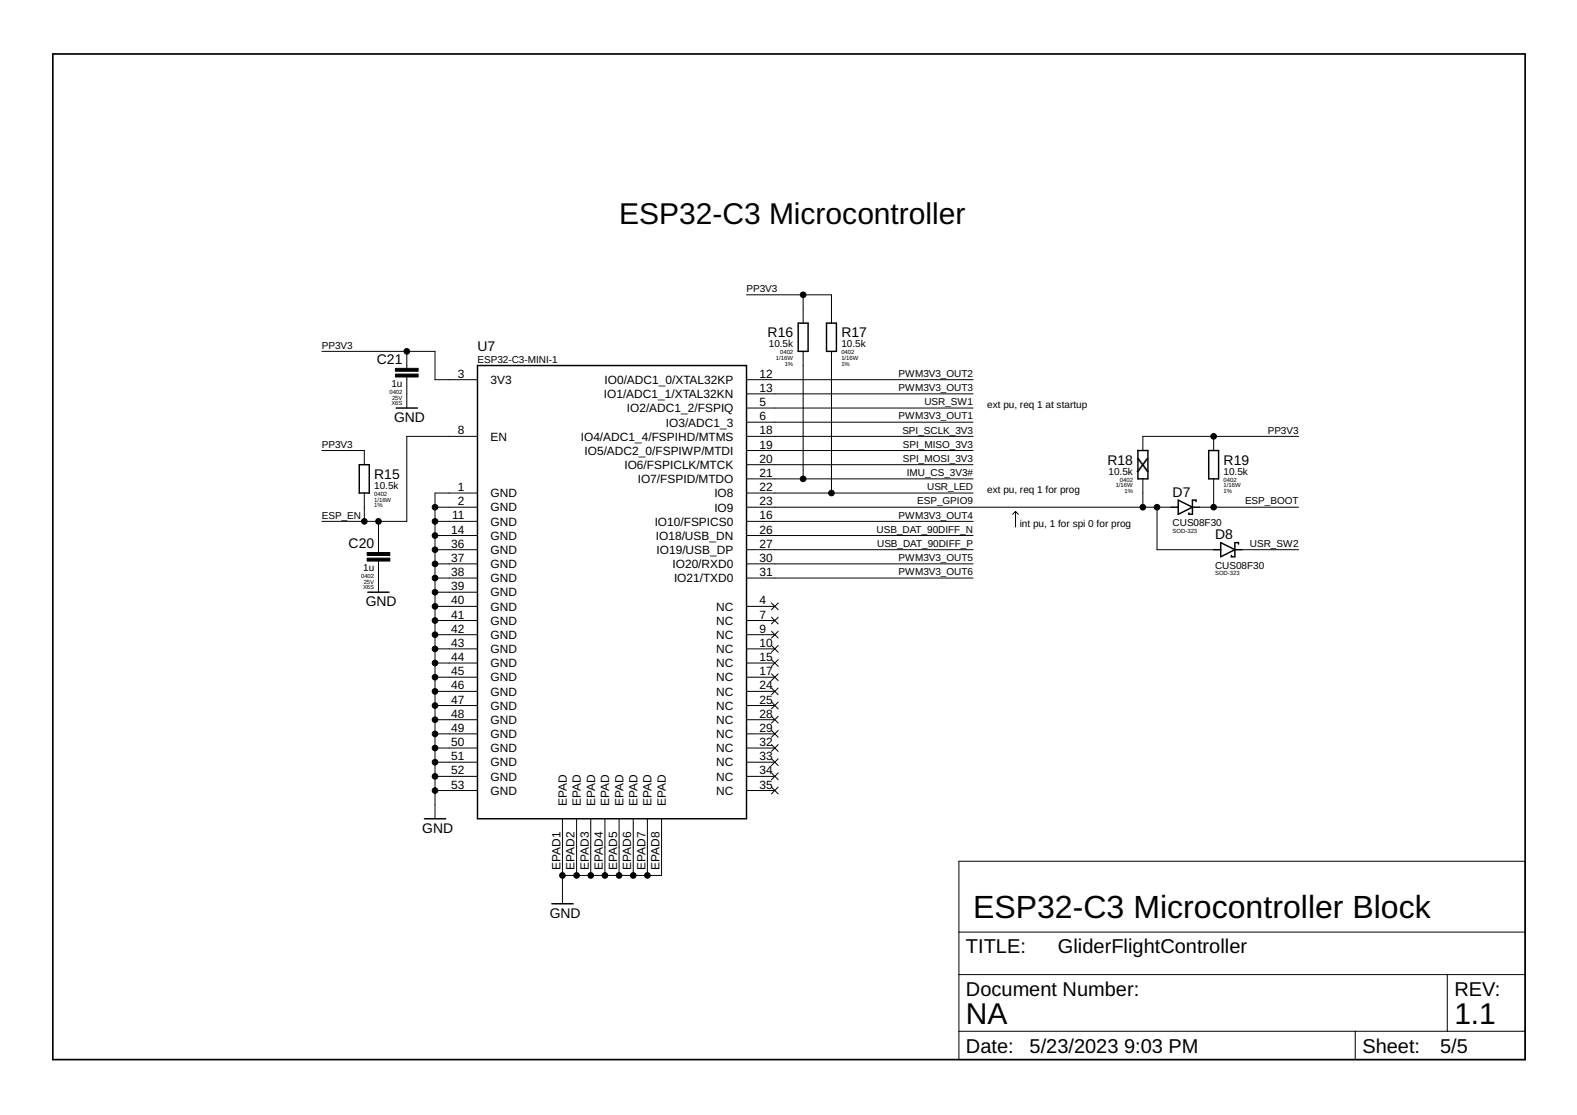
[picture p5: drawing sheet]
<svg xmlns="http://www.w3.org/2000/svg" width="297mm" height="210mm" viewBox="0 0 297 210" stroke-linecap="round" stroke-linejoin="round" font-family="sans-serif">
<g fill="none" stroke="#000" stroke-width=".19">
<path d="M140.6 55.5h16v5.3M151.3 55.5v5.3M60.6 66.1h21.3v5.4h8M76.6 66.1v3.3M76.6 71v5.8M140.6 71.5h42.7M140.6 74.1h42.7M140.6 76.8h42.7M140.6 79.5h42.7M151.3 66.1v24M156.6 66.1v26.7M60.6 84.8h8v2.7"/>
<path d="M68.6 92.8v5.3M71.3 98.1v5.9M81.9 95.5h8M81.9 98.1h8M89.9 92.8h-8v61.3M89.9 82.1h-13.3v16h-16M140.6 92.8h42.7M140.6 95.5h80M140.6 98.1h42.7M140.6 82.1h42.7M140.6 84.8h42.7M140.6 90.1h42.7"/>
<path d="M140.6 87.5h42.7M191.3 96.3v2.9M191.3 96.3l.5 .5M191.3 96.3l-.6 .5M215.3 90.1v5.4M217.9 95.5v8h10.7M225.9 95.5h18.7M228.6 82.1v2.7M228.6 90.1v5.4M244.6 82.1h-29.3v2.7M71.3 105.6v5.9M81.9 100.8h8"/>
<path d="M81.9 103.5h8M81.9 106.2h8M81.9 108.8h8M81.9 111.5h8M81.9 114.2h8M81.9 116.8h8M81.9 119.5h8M140.6 100.8h42.7M140.6 103.5h42.7M140.6 106.2h42.7M140.6 108.8h42.7M140.6 114.2h5.3"/>
<path d="M140.6 116.8h5.3M140.6 119.5h5.3M145.3 113.5l1.3 1.3M145.3 116.2l1.3 1.3M145.3 118.9l1.3 1.2M146.6 113.5l-1.3 1.3M146.6 116.2l-1.3 1.3M146.6 118.9l-1.3 1.2M233.9 103.5h10.7M81.9 122.2h8M81.9 124.8h8M81.9 127.5h8"/>
<path d="M81.9 130.2h8M81.9 132.8h8M81.9 135.5h8M81.9 138.2h8M140.6 122.2h5.3M140.6 124.8h5.3M140.6 127.5h5.3M140.6 130.2h5.3M140.6 132.8h5.3M140.6 135.5h5.3M140.6 138.2h5.3M145.3 121.5l1.3 1.3"/>
<path d="M145.3 124.2l1.3 1.3M145.3 126.9l1.3 1.2M145.3 129.5l1.3 1.3M145.3 132.2l1.3 1.3M145.3 134.8l1.3 1.3M145.3 137.5l1.3 1.3M146.6 121.5l-1.3 1.3M146.6 124.2l-1.3 1.3M146.6 126.9l-1.3 1.2M146.6 129.5l-1.3 1.3M146.6 132.2l-1.3 1.3M146.6 134.8l-1.3 1.3"/>
<path d="M146.6 137.5l-1.3 1.3M81.9 140.8h8M81.9 143.5h8M81.9 146.2h8M81.9 148.8h8M105.9 154.1v16M108.6 154.1v10.7M111.3 154.1v10.7M113.9 154.1v10.7M116.6 154.1v10.7M119.3 154.1v10.7M121.9 154.1v10.7"/>
<path d="M124.6 154.1v10.7h-18.7M140.6 140.8h5.3M140.6 143.5h5.3M140.6 146.2h5.3M140.6 148.8h5.3M145.3 140.2l1.3 1.3M145.3 142.8l1.3 1.3M145.3 145.5l1.3 1.3M145.3 148.2l1.3 1.3M146.6 140.2l-1.3 1.3M146.6 142.8l-1.3 1.3M146.6 145.5l-1.3 1.3"/>
<path d="M146.6 148.2l-1.3 1.3M180.6 162.1h106.7v37.4h-106.7zM180.6 175.5h106.7M180.6 183.5h106.7M180.6 194.1h106.7M255.3 194.1v5.4M272.6 183.5v10.6"/>
</g>
<g fill="none" stroke="#000" stroke-width=".28">
<path d="M74.6 76.8h4M89.9 68.8h50.7v85.3h-50.7zM150.3 60.8h1.9v5.3h-1.9zM155.7 60.8h1.8v5.3h-1.8zM67.7 87.5h1.9v5.3h-1.9zM214.3 84.8h1.9v5.3h-1.9zM220.6 95.5h1.3M221.9 94.1l2.7 1.4-2.7 1.3zM224.6 95.5h1.3M225.3 94.4v-.3h-.7v2.7h-.7v-.2M227.7 84.8h1.8v5.3h-1.8zM69.3 111.5h4"/>
<path d="M228.6 103.5h1.3M229.9 102.2l2.7 1.3-2.7 1.3zM232.6 103.5h1.3M233.3 102.4v-.2h-.7v2.6h-.7v-.3M79.9 154.1h4M103.9 170.1h4"/>
</g>
<path d="M74.5 70.4h4.3v.6h-4.3zM74.5 69.3h4.3v.6h-4.3zM69.2 105.1h4.2v.5h-4.2zM69.2 104h4.2v.6h-4.2z" fill="#000" stroke="#000" stroke-width=".19"/>
<path d="M9.9 10.2h277.4v189.3h-277.4z" fill="none" stroke="#000" stroke-width=".32"/>
<g fill="#000" stroke="#000" stroke-width=".19">
<circle cx="151.3" cy="55.5" r=".53"/>
<circle cx="76.6" cy="66.1" r=".53"/>
<circle cx="68.6" cy="98.1" r=".53"/>
<circle cx="71.3" cy="98.1" r=".53"/>
<circle cx="81.9" cy="95.5" r=".53"/>
<circle cx="81.9" cy="98.1" r=".53"/>
<circle cx="151.3" cy="90.1" r=".53"/>
<circle cx="156.6" cy="92.8" r=".53"/>
<circle cx="215.3" cy="95.5" r=".53"/>
<circle cx="217.9" cy="95.5" r=".53"/>
<circle cx="228.6" cy="95.5" r=".53"/>
<circle cx="228.6" cy="82.1" r=".53"/>
<circle cx="81.9" cy="103.5" r=".53"/>
<circle cx="81.9" cy="111.5" r=".53"/>
<circle cx="81.9" cy="116.8" r=".53"/>
<circle cx="81.9" cy="119.5" r=".53"/>
<circle cx="81.9" cy="106.2" r=".53"/>
<circle cx="81.9" cy="108.8" r=".53"/>
<circle cx="81.9" cy="100.8" r=".53"/>
<circle cx="81.9" cy="114.2" r=".53"/>
<circle cx="81.9" cy="132.8" r=".53"/>
<circle cx="81.9" cy="135.5" r=".53"/>
<circle cx="81.9" cy="124.8" r=".53"/>
<circle cx="81.9" cy="130.2" r=".53"/>
<circle cx="81.9" cy="122.2" r=".53"/>
<circle cx="81.9" cy="127.5" r=".53"/>
<circle cx="81.9" cy="138.2" r=".53"/>
<circle cx="81.9" cy="143.5" r=".53"/>
<circle cx="81.9" cy="140.8" r=".53"/>
<circle cx="81.9" cy="148.8" r=".53"/>
<circle cx="81.9" cy="146.2" r=".53"/>
<circle cx="105.9" cy="164.8" r=".53"/>
<circle cx="108.6" cy="164.8" r=".53"/>
<circle cx="111.3" cy="164.8" r=".53"/>
<circle cx="113.9" cy="164.8" r=".53"/>
<circle cx="116.6" cy="164.8" r=".53"/>
<circle cx="119.3" cy="164.8" r=".53"/>
<circle cx="121.9" cy="164.8" r=".53"/>
</g>
<text font-size="6" x="183.3" y="172.8">ESP32-C3 Microcontroller Block</text>
<g font-size="5.7">
<text x="116.6" y="42.2">ESP32-C3 Microcontroller</text>
<text x="181.9" y="192.8">NA</text>
<text x="273.9" y="192.8">1.1</text>
</g>
<g font-size="3.8">
<text x="214" y="88.8">X</text>
<text x="181.9" y="179.5">TITLE:</text>
<text x="199.3" y="179.5">GliderFlightController</text>
<text x="181.9" y="187.5">Document Number:</text>
<text x="273.9" y="187.5">REV:</text>
<text x="181.9" y="198.1">Date:</text>
<text x="193.9" y="198.1">5/23/2023</text>
<text x="211.7" y="198.1">9:03 PM</text>
<text x="256.6" y="198.1">Sheet:</text>
<text x="271.3" y="198.1">5/5</text>
</g>
<g font-size="2.6">
<text x="144.6" y="63.5">R16</text>
<text x="158.5" y="63.5">R17</text>
<text x="71" y="68.6">C21</text>
<text x="89.9" y="66.2">U7</text>
<text x="74.2" y="79.5">GND</text>
<text x="208.6" y="87.5">R18</text>
<text x="230.5" y="87.5">R19</text>
<text x="70.5" y="90.2">R15</text>
<text x="220.9" y="93.5">D7</text>
<text x="228.9" y="101.5">D8</text>
<text x="65.7" y="103.2">C20</text>
<text x="68.9" y="114.2">GND</text>
<text x="79.5" y="156.8">GND</text>
<text x="103.5" y="172.8">GND</text>
</g>
<g font-size="2.2">
<text x="86.2" y="71.1">3</text>
<text x="143.1" y="71.1">12</text>
<text x="92.4" y="72.3">3V3</text>
<text x="113.8" y="75">IO1/ADC1_1/XTAL32KN</text>
<text x="113.9" y="72.3">IO0/ADC1_0/XTAL32KP</text>
<text x="118.1" y="77.6">IO2/ADC1_2/FSPIQ</text>
<text x="143.1" y="73.8">13</text>
<text x="143.1" y="76.4">5</text>
<text x="86.2" y="81.8">8</text>
<text x="92.4" y="83">EN</text>
<text x="109.4" y="83">IO4/ADC1_4/FSPIHD/MTMS</text>
<text x="125.4" y="80.3">IO3/ADC1_3</text>
<text x="143.1" y="79.1">6</text>
<text x="143.1" y="81.8">18</text>
<text x="110.1" y="85.6">IO5/ADC2_0/FSPIWP/MTDI</text>
<text x="117.6" y="88.3">IO6/FSPICLK/MTCK</text>
<text x="143.1" y="84.4">19</text>
<text x="143.1" y="89.8">21</text>
<text x="143.1" y="87.1">20</text>
<text x="86.2" y="92.4">1</text>
<text x="86.2" y="95.1">2</text>
<text x="92.4" y="93.6">GND</text>
<text x="120.1" y="91">IO7/FSPID/MTDO</text>
<text x="134.6" y="93.6">IO8</text>
<text x="143.1" y="92.4">22</text>
<text x="143.1" y="95.1">23</text>
<text x="85" y="100.4">14</text>
<text x="85.2" y="97.8">11</text>
<text x="92.4" y="96.3">GND</text>
<text x="92.4" y="99">GND</text>
<text x="92.4" y="101.6">GND</text>
<text x="123.3" y="99">IO10/FSPICS0</text>
<text x="123.6" y="101.6">IO18/USB_DN</text>
<text x="134.6" y="96.3">IO9</text>
<text x="143.1" y="100.4">26</text>
<text x="143.1" y="97.8">16</text>
<text x="85" y="103.1">36</text>
<text x="85" y="105.8">37</text>
<text x="92.4" y="104.3">GND</text>
<text x="92.4" y="107">GND</text>
<text x="123.7" y="104.3">IO19/USB_DP</text>
<text x="126.7" y="107">IO20/RXD0</text>
<text x="143.1" y="103.1">27</text>
<text x="143.1" y="105.8">30</text>
<text x="85" y="108.4">38</text>
<text x="85" y="111.1">39</text>
<text x="85" y="113.8">40</text>
<text x="92.4" y="109.6">GND</text>
<text x="92.4" y="112.3">GND</text>
<text x="127" y="109.6">IO21/TXD0</text>
<text x="143.1" y="113.8">4</text>
<text x="143.1" y="108.4">31</text>
<text x="85" y="116.4">41</text>
<text x="85" y="119.1">42</text>
<text x="92.4" y="115">GND</text>
<text x="92.4" y="117.6">GND</text>
<text x="134.9" y="115">NC</text>
<text x="134.9" y="117.6">NC</text>
<text x="143.1" y="116.4">7</text>
<text x="143.1" y="119.1">9</text>
<text x="85" y="121.8">43</text>
<text x="85" y="124.4">44</text>
<text x="92.4" y="120.3">GND</text>
<text x="92.4" y="122.9">GND</text>
<text x="92.4" y="125.6">GND</text>
<text x="134.9" y="120.3">NC</text>
<text x="134.9" y="123">NC</text>
<text x="134.9" y="125.6">NC</text>
<text x="143.1" y="121.8">10</text>
<text x="143.1" y="124.4">15</text>
<text x="85" y="127.1">45</text>
<text x="85" y="129.8">46</text>
<text x="92.4" y="128.3">GND</text>
<text x="92.4" y="130.9">GND</text>
<text x="134.9" y="128.3">NC</text>
<text x="134.9" y="131">NC</text>
<text x="143.1" y="127.1">17</text>
<text x="143.1" y="129.8">24</text>
<text x="85" y="132.4">47</text>
<text x="85" y="135.1">48</text>
<text x="85" y="137.8">49</text>
<text x="92.4" y="133.6">GND</text>
<text x="92.4" y="136.3">GND</text>
<text x="134.9" y="133.6">NC</text>
<text x="134.9" y="136.3">NC</text>
<text x="143.1" y="132.4">25</text>
<text x="143.1" y="135.1">28</text>
<text x="143.1" y="137.8">29</text>
<text x="85" y="140.4">50</text>
<text x="85" y="143.1">51</text>
<text x="92.4" y="138.9">GND</text>
<text x="92.4" y="141.6">GND</text>
<text x="134.9" y="139">NC</text>
<text x="134.9" y="141.6">NC</text>
<text x="143.1" y="140.4">32</text>
<text x="143.1" y="143.1">33</text>
<text x="85" y="145.8">52</text>
<text x="85" y="148.4">53</text>
<text x="92.4" y="144.3">GND</text>
<text x="92.4" y="146.9">GND</text>
<text x="92.4" y="149.6">GND</text>
<text x="134.9" y="144.3">NC</text>
<text x="134.9" y="147">NC</text>
<text x="134.9" y="149.6">NC</text>
<text x="143.1" y="145.8">34</text>
<text x="143.1" y="148.4">35</text>
<text x="106.7" y="151.7" transform="rotate(-90 106.7 151.7)">EPAD</text>
<text x="109.4" y="151.7" transform="rotate(-90 109.4 151.7)">EPAD</text>
<text x="112.1" y="151.7" transform="rotate(-90 112.1 151.7)">EPAD</text>
<text x="114.7" y="151.7" transform="rotate(-90 114.7 151.7)">EPAD</text>
<text x="117.4" y="151.7" transform="rotate(-90 117.4 151.7)">EPAD</text>
<text x="120.1" y="151.7" transform="rotate(-90 120.1 151.7)">EPAD</text>
<text x="122.7" y="151.7" transform="rotate(-90 122.7 151.7)">EPAD</text>
<text x="125.4" y="151.7" transform="rotate(-90 125.4 151.7)">EPAD</text>
<text x="105.6" y="163.8" transform="rotate(-90 105.6 163.8)">EPAD1</text>
<text x="108.2" y="163.8" transform="rotate(-90 108.2 163.8)">EPAD2</text>
<text x="110.9" y="163.8" transform="rotate(-90 110.9 163.8)">EPAD3</text>
<text x="113.6" y="163.8" transform="rotate(-90 113.6 163.8)">EPAD4</text>
<text x="116.2" y="163.8" transform="rotate(-90 116.2 163.8)">EPAD5</text>
<text x="118.9" y="163.8" transform="rotate(-90 118.9 163.8)">EPAD6</text>
<text x="121.6" y="163.8" transform="rotate(-90 121.6 163.8)">EPAD7</text>
<text x="124.2" y="163.8" transform="rotate(-90 124.2 163.8)">EPAD8</text>
</g>
<g font-size="1.9">
<text x="140.6" y="55">PP3V3</text>
<text x="60.6" y="65.6">PP3V3</text>
<text x="144.8" y="65.4">10.5k</text>
<text x="158.5" y="65.4">10.5k</text>
<text x="89.9" y="68.3">ESP32-C3-MINI-1</text>
<text x="169.2" y="71">PWM3V3_OUT2</text>
<text x="73.7" y="72.8">1u</text>
<text x="169.2" y="73.6">PWM3V3_OUT3</text>
<text x="174.1" y="76.3">USR_SW1</text>
<text x="185.9" y="76.8">ext pu, req 1 at startup</text>
<text x="169.2" y="79">PWM3V3_OUT1</text>
<text x="170" y="81.6">SPI_SCLK_3V3</text>
<text x="238.8" y="81.6">PP3V3</text>
<text x="60.6" y="84.3">PP3V3</text>
<text x="170.1" y="87">SPI_MOSI_3V3</text>
<text x="170.1" y="84.3">SPI_MISO_3V3</text>
<text x="170.8" y="89.6">IMU_CS_3V3#</text>
<text x="208.8" y="89.4">10.5k</text>
<text x="230.5" y="89.4">10.5k</text>
<text x="70.5" y="92">10.5k</text>
<text x="172.8" y="95">ESP_GPIO9</text>
<text x="174.6" y="92.3">USR_LED</text>
<text x="185.9" y="92.8">ext pu, req 1 for prog</text>
<text x="234.5" y="95">ESP_BOOT</text>
<text x="60.6" y="97.6">ESP_EN</text>
<text x="165.1" y="100.3">USB_DAT_90DIFF_N</text>
<text x="169.2" y="97.6">PWM3V3_OUT4</text>
<text x="192.1" y="99.2">int pu, 1 for spi 0 for prog</text>
<text x="220.9" y="99.1">CUS08F30</text>
<text x="68.4" y="107.5">1u</text>
<text x="165.2" y="103">USB_DAT_90DIFF_P</text>
<text x="169.2" y="105.6">PWM3V3_OUT5</text>
<text x="228.9" y="107.1">CUS08F30</text>
<text x="235.4" y="103">USR_SW2</text>
<text x="169.2" y="108.3">PWM3V3_OUT6</text>
</g>
<g font-size="1.1">
<text x="146.2" y="67.8">1/16W</text>
<text x="147" y="66.7">0402</text>
<text x="147.8" y="68.8">1%</text>
<text x="158.5" y="66.7">0402</text>
<text x="158.5" y="67.8">1/16W</text>
<text x="158.5" y="68.8">1%</text>
<text x="73.4" y="74.2">0402</text>
<text x="73.7" y="76.3">X6S</text>
<text x="73.8" y="75.2">25V</text>
<text x="70.5" y="93.4">0402</text>
<text x="70.5" y="94.4">1/16W</text>
<text x="70.5" y="95.5">1%</text>
<text x="210.1" y="91.8">1/16W</text>
<text x="211" y="90.7">0402</text>
<text x="211.8" y="92.8">1%</text>
<text x="230.5" y="90.7">0402</text>
<text x="230.5" y="91.8">1/16W</text>
<text x="230.5" y="92.8">1%</text>
<text x="220.9" y="100.3">SOD-323</text>
<text x="68" y="108.8">0402</text>
<text x="68.4" y="111">X6S</text>
<text x="68.5" y="109.9">25V</text>
<text x="228.9" y="108.3">SOD-323</text>
</g>
</svg>
